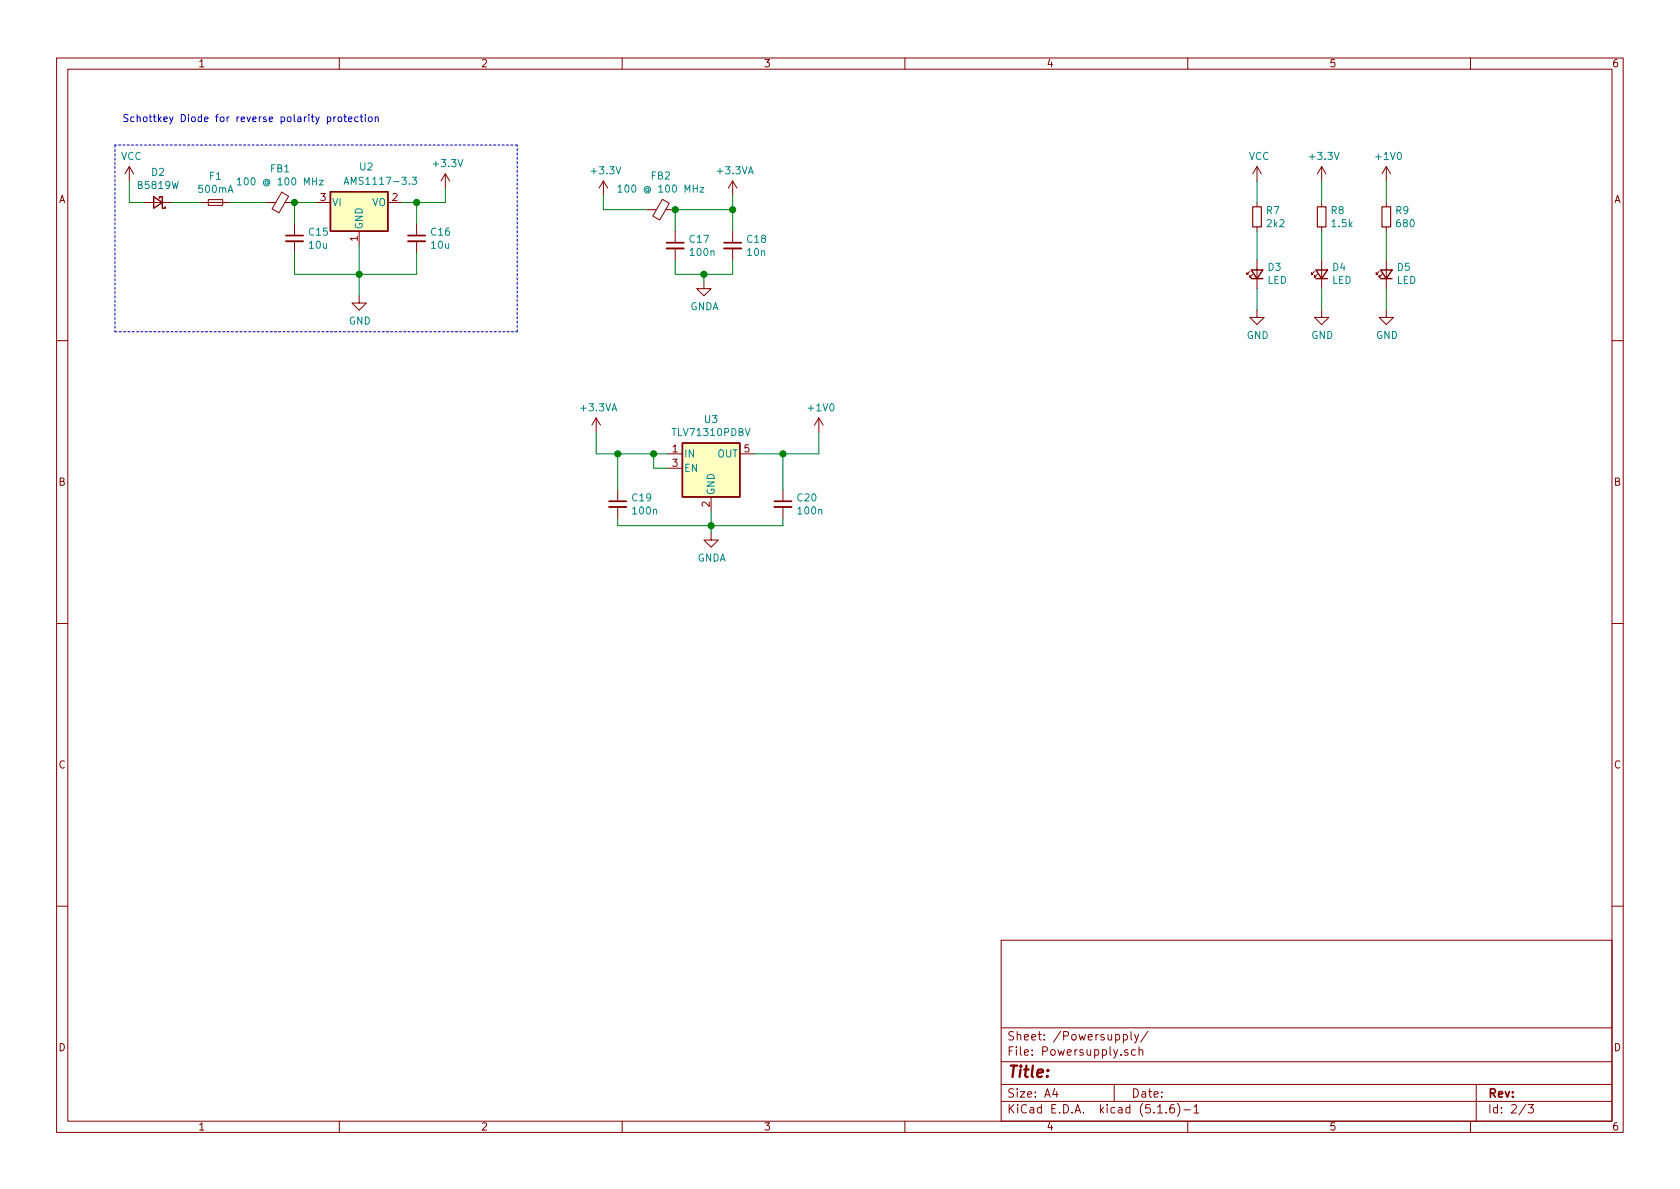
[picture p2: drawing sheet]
EESchema Schematic File Version 4
EELAYER 30 0
EELAYER END
$Descr A4 11693 8268
encoding utf-8
Sheet 2 3
Title ""
Date ""
Rev ""
Comp ""
Comment1 ""
Comment2 ""
Comment3 ""
Comment4 ""
$EndDescr
$Comp
L Regulator_Linear:AMS1117-3.3 U?
U 1 1
P 2500 1400
AR Path="/5EE04570" Ref="U?"  Part="1" 
AR Path="/5EDF6668/5EE04570" Ref="U2"  Part="1" 
F 0 "U2" H 2550 1650 50  0000 C CNN
F 1 "AMS1117-3.3" H 2650 1550 50  0000 C CNN
F 2 "Package_TO_SOT_SMD:SOT-223-3_TabPin2" H 2500 1600 50  0001 C CNN
F 3 "http://www.advanced-monolithic.com/pdf/ds1117.pdf" H 2600 1150 50  0001 C CNN
	1    2500 1400
	1    0    0    -1  
$EndComp
$Comp
L Device:Ferrite_Bead_Small FB?
U 1 1
P 1950 1400
AR Path="/5EE04576" Ref="FB?"  Part="1" 
AR Path="/5EDF6668/5EE04576" Ref="FB1"  Part="1" 
F 0 "FB1" V 1713 1400 50  0000 C CNN
F 1 "100 @ 100 MHz" V 1804 1400 50  0000 C CNN
F 2 "Inductor_SMD:L_0805_2012Metric" V 1880 1400 50  0001 C CNN
F 3 "~" H 1950 1400 50  0001 C CNN
	1    1950 1400
	0    1    1    0   
$EndComp
$Comp
L Device:Fuse_Small F?
U 1 1
P 1500 1400
AR Path="/5EE0457C" Ref="F?"  Part="1" 
AR Path="/5EDF6668/5EE0457C" Ref="F1"  Part="1" 
F 0 "F1" H 1500 1585 50  0000 C CNN
F 1 "500mA" H 1500 1494 50  0000 C CNN
F 2 "Fuse:Fuse_0603_1608Metric" H 1500 1400 50  0001 C CNN
F 3 "~" H 1500 1400 50  0001 C CNN
	1    1500 1400
	1    0    0    -1  
$EndComp
$Comp
L Device:D_Schottky_Small D?
U 1 1
P 1100 1400
AR Path="/5EE04582" Ref="D?"  Part="1" 
AR Path="/5EDF6668/5EE04582" Ref="D2"  Part="1" 
F 0 "D2" H 1100 1193 50  0000 C CNN
F 1 "B5819W" H 1100 1284 50  0000 C CNN
F 2 "Diode_SMD:D_SOD-123" V 1100 1400 50  0001 C CNN
F 3 "~" V 1100 1400 50  0001 C CNN
	1    1100 1400
	-1   0    0    1   
$EndComp
$Comp
L Device:C_Small C?
U 1 1
P 2050 1650
AR Path="/5EE04588" Ref="C?"  Part="1" 
AR Path="/5EDF6668/5EE04588" Ref="C15"  Part="1" 
F 0 "C15" H 2142 1696 50  0000 L CNN
F 1 "10u" H 2142 1605 50  0000 L CNN
F 2 "Capacitor_SMD:C_0805_2012Metric" H 2050 1650 50  0001 C CNN
F 3 "~" H 2050 1650 50  0001 C CNN
	1    2050 1650
	1    0    0    -1  
$EndComp
$Comp
L Device:C_Small C?
U 1 1
P 2900 1650
AR Path="/5EE0458E" Ref="C?"  Part="1" 
AR Path="/5EDF6668/5EE0458E" Ref="C16"  Part="1" 
F 0 "C16" H 2992 1696 50  0000 L CNN
F 1 "10u" H 2992 1605 50  0000 L CNN
F 2 "Capacitor_SMD:C_0805_2012Metric" H 2900 1650 50  0001 C CNN
F 3 "~" H 2900 1650 50  0001 C CNN
	1    2900 1650
	1    0    0    -1  
$EndComp
Wire Wire Line
	1200 1400 1400 1400
Wire Wire Line
	1600 1400 1850 1400
Wire Wire Line
	2050 1400 2050 1550
Wire Wire Line
	2050 1400 2200 1400
Connection ~ 2050 1400
Wire Wire Line
	2050 1750 2050 1900
Wire Wire Line
	2050 1900 2500 1900
Wire Wire Line
	2900 1900 2900 1750
Wire Wire Line
	2900 1550 2900 1400
Wire Wire Line
	2900 1400 2800 1400
Wire Wire Line
	2500 1700 2500 1900
Connection ~ 2500 1900
Wire Wire Line
	2500 1900 2900 1900
$Comp
L power:VCC #PWR?
U 1 1
P 900 1250
AR Path="/5EE045A1" Ref="#PWR?"  Part="1" 
AR Path="/5EDF6668/5EE045A1" Ref="#PWR024"  Part="1" 
F 0 "#PWR024" H 900 1100 50  0001 C CNN
F 1 "VCC" H 915 1423 50  0000 C CNN
F 2 "" H 900 1250 50  0001 C CNN
F 3 "" H 900 1250 50  0001 C CNN
	1    900  1250
	1    0    0    -1  
$EndComp
$Comp
L power:GND #PWR?
U 1 1
P 2500 2050
AR Path="/5EE045A7" Ref="#PWR?"  Part="1" 
AR Path="/5EDF6668/5EE045A7" Ref="#PWR032"  Part="1" 
F 0 "#PWR032" H 2500 1800 50  0001 C CNN
F 1 "GND" H 2505 1877 50  0000 C CNN
F 2 "" H 2500 2050 50  0001 C CNN
F 3 "" H 2500 2050 50  0001 C CNN
	1    2500 2050
	1    0    0    -1  
$EndComp
Wire Wire Line
	2500 2050 2500 1900
Wire Wire Line
	1000 1400 900  1400
Wire Wire Line
	900  1400 900  1250
$Comp
L power:+3.3V #PWR?
U 1 1
P 3100 1300
AR Path="/5EE045B0" Ref="#PWR?"  Part="1" 
AR Path="/5EDF6668/5EE045B0" Ref="#PWR025"  Part="1" 
F 0 "#PWR025" H 3100 1150 50  0001 C CNN
F 1 "+3.3V" H 3115 1473 50  0000 C CNN
F 2 "" H 3100 1300 50  0001 C CNN
F 3 "" H 3100 1300 50  0001 C CNN
	1    3100 1300
	1    0    0    -1  
$EndComp
Wire Wire Line
	2900 1400 3100 1400
Wire Wire Line
	3100 1400 3100 1300
Connection ~ 2900 1400
Wire Notes Line
	800  1000 800  2300
Wire Notes Line
	800  2300 3600 2300
Wire Notes Line
	3600 2300 3600 1000
Wire Notes Line
	3600 1000 800  1000
Text Notes 850  850  0    50   ~ 0
Schottkey Diode for reverse polarity protection\n
$Comp
L power:+3.3V #PWR?
U 1 1
P 4200 1350
AR Path="/5EE17BE7" Ref="#PWR?"  Part="1" 
AR Path="/5EDF6668/5EE17BE7" Ref="#PWR026"  Part="1" 
F 0 "#PWR026" H 4200 1200 50  0001 C CNN
F 1 "+3.3V" H 4215 1523 50  0000 C CNN
F 2 "" H 4200 1350 50  0001 C CNN
F 3 "" H 4200 1350 50  0001 C CNN
	1    4200 1350
	1    0    0    -1  
$EndComp
$Comp
L Device:Ferrite_Bead_Small FB?
U 1 1
P 4600 1450
AR Path="/5EE17BED" Ref="FB?"  Part="1" 
AR Path="/5EDF6668/5EE17BED" Ref="FB2"  Part="1" 
F 0 "FB2" V 4363 1450 50  0000 C CNN
F 1 "100 @ 100 MHz" V 4454 1450 50  0000 C CNN
F 2 "Inductor_SMD:L_0805_2012Metric" V 4530 1450 50  0001 C CNN
F 3 "~" H 4600 1450 50  0001 C CNN
	1    4600 1450
	0    1    1    0   
$EndComp
Wire Wire Line
	4700 1450 4700 1600
Connection ~ 4700 1450
$Comp
L Device:C_Small C?
U 1 1
P 4700 1700
AR Path="/5EE17BF5" Ref="C?"  Part="1" 
AR Path="/5EDF6668/5EE17BF5" Ref="C17"  Part="1" 
F 0 "C17" H 4792 1746 50  0000 L CNN
F 1 "100n" H 4792 1655 50  0000 L CNN
F 2 "Capacitor_SMD:C_0402_1005Metric" H 4700 1700 50  0001 C CNN
F 3 "~" H 4700 1700 50  0001 C CNN
	1    4700 1700
	1    0    0    -1  
$EndComp
$Comp
L Device:C_Small C?
U 1 1
P 5100 1700
AR Path="/5EE17BFB" Ref="C?"  Part="1" 
AR Path="/5EDF6668/5EE17BFB" Ref="C18"  Part="1" 
F 0 "C18" H 5192 1746 50  0000 L CNN
F 1 "10n" H 5192 1655 50  0000 L CNN
F 2 "Capacitor_SMD:C_0402_1005Metric" H 5100 1700 50  0001 C CNN
F 3 "~" H 5100 1700 50  0001 C CNN
	1    5100 1700
	1    0    0    -1  
$EndComp
Wire Wire Line
	4200 1350 4200 1450
Wire Wire Line
	4200 1450 4500 1450
Wire Wire Line
	5100 1600 5100 1450
Wire Wire Line
	4700 1450 5100 1450
Wire Wire Line
	4700 1800 4700 1900
Wire Wire Line
	4700 1900 4900 1900
Wire Wire Line
	5100 1900 5100 1800
Wire Wire Line
	4900 1950 4900 1900
Connection ~ 4900 1900
Wire Wire Line
	4900 1900 5100 1900
$Comp
L power:+3.3VA #PWR?
U 1 1
P 5100 1350
AR Path="/5EE17C11" Ref="#PWR?"  Part="1" 
AR Path="/5EDF6668/5EE17C11" Ref="#PWR027"  Part="1" 
F 0 "#PWR027" H 5100 1200 50  0001 C CNN
F 1 "+3.3VA" H 5115 1523 50  0000 C CNN
F 2 "" H 5100 1350 50  0001 C CNN
F 3 "" H 5100 1350 50  0001 C CNN
	1    5100 1350
	1    0    0    -1  
$EndComp
Wire Wire Line
	5100 1350 5100 1450
Connection ~ 5100 1450
$Comp
L power:VCC #PWR?
U 1 1
P 8750 1250
AR Path="/5EDCC66E" Ref="#PWR?"  Part="1" 
AR Path="/5EDF6668/5EDCC66E" Ref="#PWR021"  Part="1" 
F 0 "#PWR021" H 8750 1100 50  0001 C CNN
F 1 "VCC" H 8765 1423 50  0000 C CNN
F 2 "" H 8750 1250 50  0001 C CNN
F 3 "" H 8750 1250 50  0001 C CNN
	1    8750 1250
	1    0    0    -1  
$EndComp
Wire Wire Line
	8750 1400 8750 1250
$Comp
L Device:R_Small R7
U 1 1
P 8750 1500
F 0 "R7" H 8809 1546 50  0000 L CNN
F 1 "2k2" H 8809 1455 50  0000 L CNN
F 2 "Resistor_SMD:R_0603_1608Metric" H 8750 1500 50  0001 C CNN
F 3 "~" H 8750 1500 50  0001 C CNN
	1    8750 1500
	1    0    0    -1  
$EndComp
$Comp
L Device:LED_Small D3
U 1 1
P 8750 1900
F 0 "D3" V 8796 1830 50  0000 R CNN
F 1 "LED" V 8705 1830 50  0000 R CNN
F 2 "LED_SMD:LED_0603_1608Metric" V 8750 1900 50  0001 C CNN
F 3 "~" V 8750 1900 50  0001 C CNN
	1    8750 1900
	0    -1   -1   0   
$EndComp
$Comp
L power:GND #PWR?
U 1 1
P 8750 2150
AR Path="/5EDCEBB3" Ref="#PWR?"  Part="1" 
AR Path="/5EDF6668/5EDCEBB3" Ref="#PWR029"  Part="1" 
F 0 "#PWR029" H 8750 1900 50  0001 C CNN
F 1 "GND" H 8755 1977 50  0000 C CNN
F 2 "" H 8750 2150 50  0001 C CNN
F 3 "" H 8750 2150 50  0001 C CNN
	1    8750 2150
	1    0    0    -1  
$EndComp
Wire Wire Line
	8750 2000 8750 2150
Wire Wire Line
	8750 1800 8750 1600
Wire Wire Line
	9200 1400 9200 1250
$Comp
L Device:R_Small R8
U 1 1
P 9200 1500
F 0 "R8" H 9259 1546 50  0000 L CNN
F 1 "1.5k" H 9259 1455 50  0000 L CNN
F 2 "Resistor_SMD:R_0603_1608Metric" H 9200 1500 50  0001 C CNN
F 3 "~" H 9200 1500 50  0001 C CNN
	1    9200 1500
	1    0    0    -1  
$EndComp
$Comp
L Device:LED_Small D4
U 1 1
P 9200 1900
F 0 "D4" V 9246 1830 50  0000 R CNN
F 1 "LED" V 9155 1830 50  0000 R CNN
F 2 "LED_SMD:LED_0603_1608Metric" V 9200 1900 50  0001 C CNN
F 3 "~" V 9200 1900 50  0001 C CNN
	1    9200 1900
	0    -1   -1   0   
$EndComp
$Comp
L power:GND #PWR?
U 1 1
P 9200 2150
AR Path="/5EDD1103" Ref="#PWR?"  Part="1" 
AR Path="/5EDF6668/5EDD1103" Ref="#PWR030"  Part="1" 
F 0 "#PWR030" H 9200 1900 50  0001 C CNN
F 1 "GND" H 9205 1977 50  0000 C CNN
F 2 "" H 9200 2150 50  0001 C CNN
F 3 "" H 9200 2150 50  0001 C CNN
	1    9200 2150
	1    0    0    -1  
$EndComp
Wire Wire Line
	9200 2000 9200 2150
Wire Wire Line
	9200 1800 9200 1600
Wire Wire Line
	9650 1400 9650 1250
$Comp
L Device:R_Small R9
U 1 1
P 9650 1500
F 0 "R9" H 9709 1546 50  0000 L CNN
F 1 "680" H 9709 1455 50  0000 L CNN
F 2 "Resistor_SMD:R_0603_1608Metric" H 9650 1500 50  0001 C CNN
F 3 "~" H 9650 1500 50  0001 C CNN
	1    9650 1500
	1    0    0    -1  
$EndComp
$Comp
L Device:LED_Small D5
U 1 1
P 9650 1900
F 0 "D5" V 9696 1830 50  0000 R CNN
F 1 "LED" V 9605 1830 50  0000 R CNN
F 2 "LED_SMD:LED_0603_1608Metric" V 9650 1900 50  0001 C CNN
F 3 "~" V 9650 1900 50  0001 C CNN
	1    9650 1900
	0    -1   -1   0   
$EndComp
$Comp
L power:GND #PWR?
U 1 1
P 9650 2150
AR Path="/5EDD43A9" Ref="#PWR?"  Part="1" 
AR Path="/5EDF6668/5EDD43A9" Ref="#PWR031"  Part="1" 
F 0 "#PWR031" H 9650 1900 50  0001 C CNN
F 1 "GND" H 9655 1977 50  0000 C CNN
F 2 "" H 9650 2150 50  0001 C CNN
F 3 "" H 9650 2150 50  0001 C CNN
	1    9650 2150
	1    0    0    -1  
$EndComp
Wire Wire Line
	9650 2000 9650 2150
Wire Wire Line
	9650 1800 9650 1600
Wire Wire Line
	5250 3150 5450 3150
Wire Wire Line
	4650 3150 4550 3150
Wire Wire Line
	4150 3000 4150 3150
Wire Wire Line
	4650 3250 4550 3250
Wire Wire Line
	4550 3250 4550 3150
Connection ~ 4550 3150
Wire Wire Line
	4550 3150 4300 3150
Wire Wire Line
	4950 3700 4950 3650
$Comp
L Device:C_Small C19
U 1 1
P 4300 3500
F 0 "C19" H 4392 3546 50  0000 L CNN
F 1 "100n" H 4392 3455 50  0000 L CNN
F 2 "Capacitor_SMD:C_0402_1005Metric" H 4300 3500 50  0001 C CNN
F 3 "~" H 4300 3500 50  0001 C CNN
	1    4300 3500
	1    0    0    -1  
$EndComp
$Comp
L Device:C_Small C20
U 1 1
P 5450 3500
F 0 "C20" H 5542 3546 50  0000 L CNN
F 1 "100n" H 5542 3455 50  0000 L CNN
F 2 "Capacitor_SMD:C_0402_1005Metric" H 5450 3500 50  0001 C CNN
F 3 "~" H 5450 3500 50  0001 C CNN
	1    5450 3500
	1    0    0    -1  
$EndComp
Wire Wire Line
	4950 3650 4300 3650
Wire Wire Line
	4300 3650 4300 3600
Wire Wire Line
	4300 3400 4300 3150
Connection ~ 4300 3150
Wire Wire Line
	4300 3150 4150 3150
Wire Wire Line
	4950 3650 5450 3650
Wire Wire Line
	5450 3650 5450 3600
Connection ~ 4950 3650
Wire Wire Line
	5450 3400 5450 3150
Connection ~ 5450 3150
Wire Wire Line
	5450 3150 5700 3150
Wire Wire Line
	5700 3150 5700 3000
$Comp
L power:+3.3V #PWR?
U 1 1
P 9200 1250
AR Path="/5EDE7366" Ref="#PWR?"  Part="1" 
AR Path="/5EDF6668/5EDE7366" Ref="#PWR022"  Part="1" 
F 0 "#PWR022" H 9200 1100 50  0001 C CNN
F 1 "+3.3V" H 9215 1423 50  0000 C CNN
F 2 "" H 9200 1250 50  0001 C CNN
F 3 "" H 9200 1250 50  0001 C CNN
	1    9200 1250
	1    0    0    -1  
$EndComp
Wire Wire Line
	4950 3650 4950 3550
$Comp
L power:+1V0 #PWR0101
U 1 1
P 5700 3000
F 0 "#PWR0101" H 5700 2850 50  0001 C CNN
F 1 "+1V0" H 5715 3173 50  0000 C CNN
F 2 "" H 5700 3000 50  0001 C CNN
F 3 "" H 5700 3000 50  0001 C CNN
	1    5700 3000
	1    0    0    -1  
$EndComp
$Comp
L Regulator_Linear:TLV71310PDBV U3
U 1 1
P 4950 3250
F 0 "U3" H 4950 3592 50  0000 C CNN
F 1 "TLV71310PDBV" H 4950 3501 50  0000 C CNN
F 2 "Package_TO_SOT_SMD:SOT-23-5" H 4950 3575 50  0001 C CIN
F 3 "http://www.ti.com/lit/ds/symlink/tlv713p.pdf" H 4950 3300 50  0001 C CNN
	1    4950 3250
	1    0    0    -1  
$EndComp
$Comp
L power:+1V0 #PWR023
U 1 1
P 9650 1250
F 0 "#PWR023" H 9650 1100 50  0001 C CNN
F 1 "+1V0" H 9665 1423 50  0000 C CNN
F 2 "" H 9650 1250 50  0001 C CNN
F 3 "" H 9650 1250 50  0001 C CNN
	1    9650 1250
	1    0    0    -1  
$EndComp
$Comp
L power:GNDA #PWR?
U 1 1
P 4900 1950
AR Path="/5F0AABCB" Ref="#PWR?"  Part="1" 
AR Path="/5EE29113/5F0AABCB" Ref="#PWR?"  Part="1" 
AR Path="/5EDF6668/5F0AABCB" Ref="#PWR0123"  Part="1" 
F 0 "#PWR0123" H 4900 1700 50  0001 C CNN
F 1 "GNDA" H 4905 1777 50  0000 C CNN
F 2 "" H 4900 1950 50  0001 C CNN
F 3 "" H 4900 1950 50  0001 C CNN
	1    4900 1950
	1    0    0    -1  
$EndComp
$Comp
L power:+3.3VA #PWR?
U 1 1
P 4150 3000
AR Path="/5EEF6ECB" Ref="#PWR?"  Part="1" 
AR Path="/5EDF6668/5EEF6ECB" Ref="#PWR0128"  Part="1" 
F 0 "#PWR0128" H 4150 2850 50  0001 C CNN
F 1 "+3.3VA" H 4165 3173 50  0000 C CNN
F 2 "" H 4150 3000 50  0001 C CNN
F 3 "" H 4150 3000 50  0001 C CNN
	1    4150 3000
	1    0    0    -1  
$EndComp
$Comp
L power:GNDA #PWR?
U 1 1
P 4950 3700
AR Path="/5EEFA5F5" Ref="#PWR?"  Part="1" 
AR Path="/5EE29113/5EEFA5F5" Ref="#PWR?"  Part="1" 
AR Path="/5EDF6668/5EEFA5F5" Ref="#PWR0129"  Part="1" 
F 0 "#PWR0129" H 4950 3450 50  0001 C CNN
F 1 "GNDA" H 4955 3527 50  0000 C CNN
F 2 "" H 4950 3700 50  0001 C CNN
F 3 "" H 4950 3700 50  0001 C CNN
	1    4950 3700
	1    0    0    -1  
$EndComp
$EndSCHEMATC
